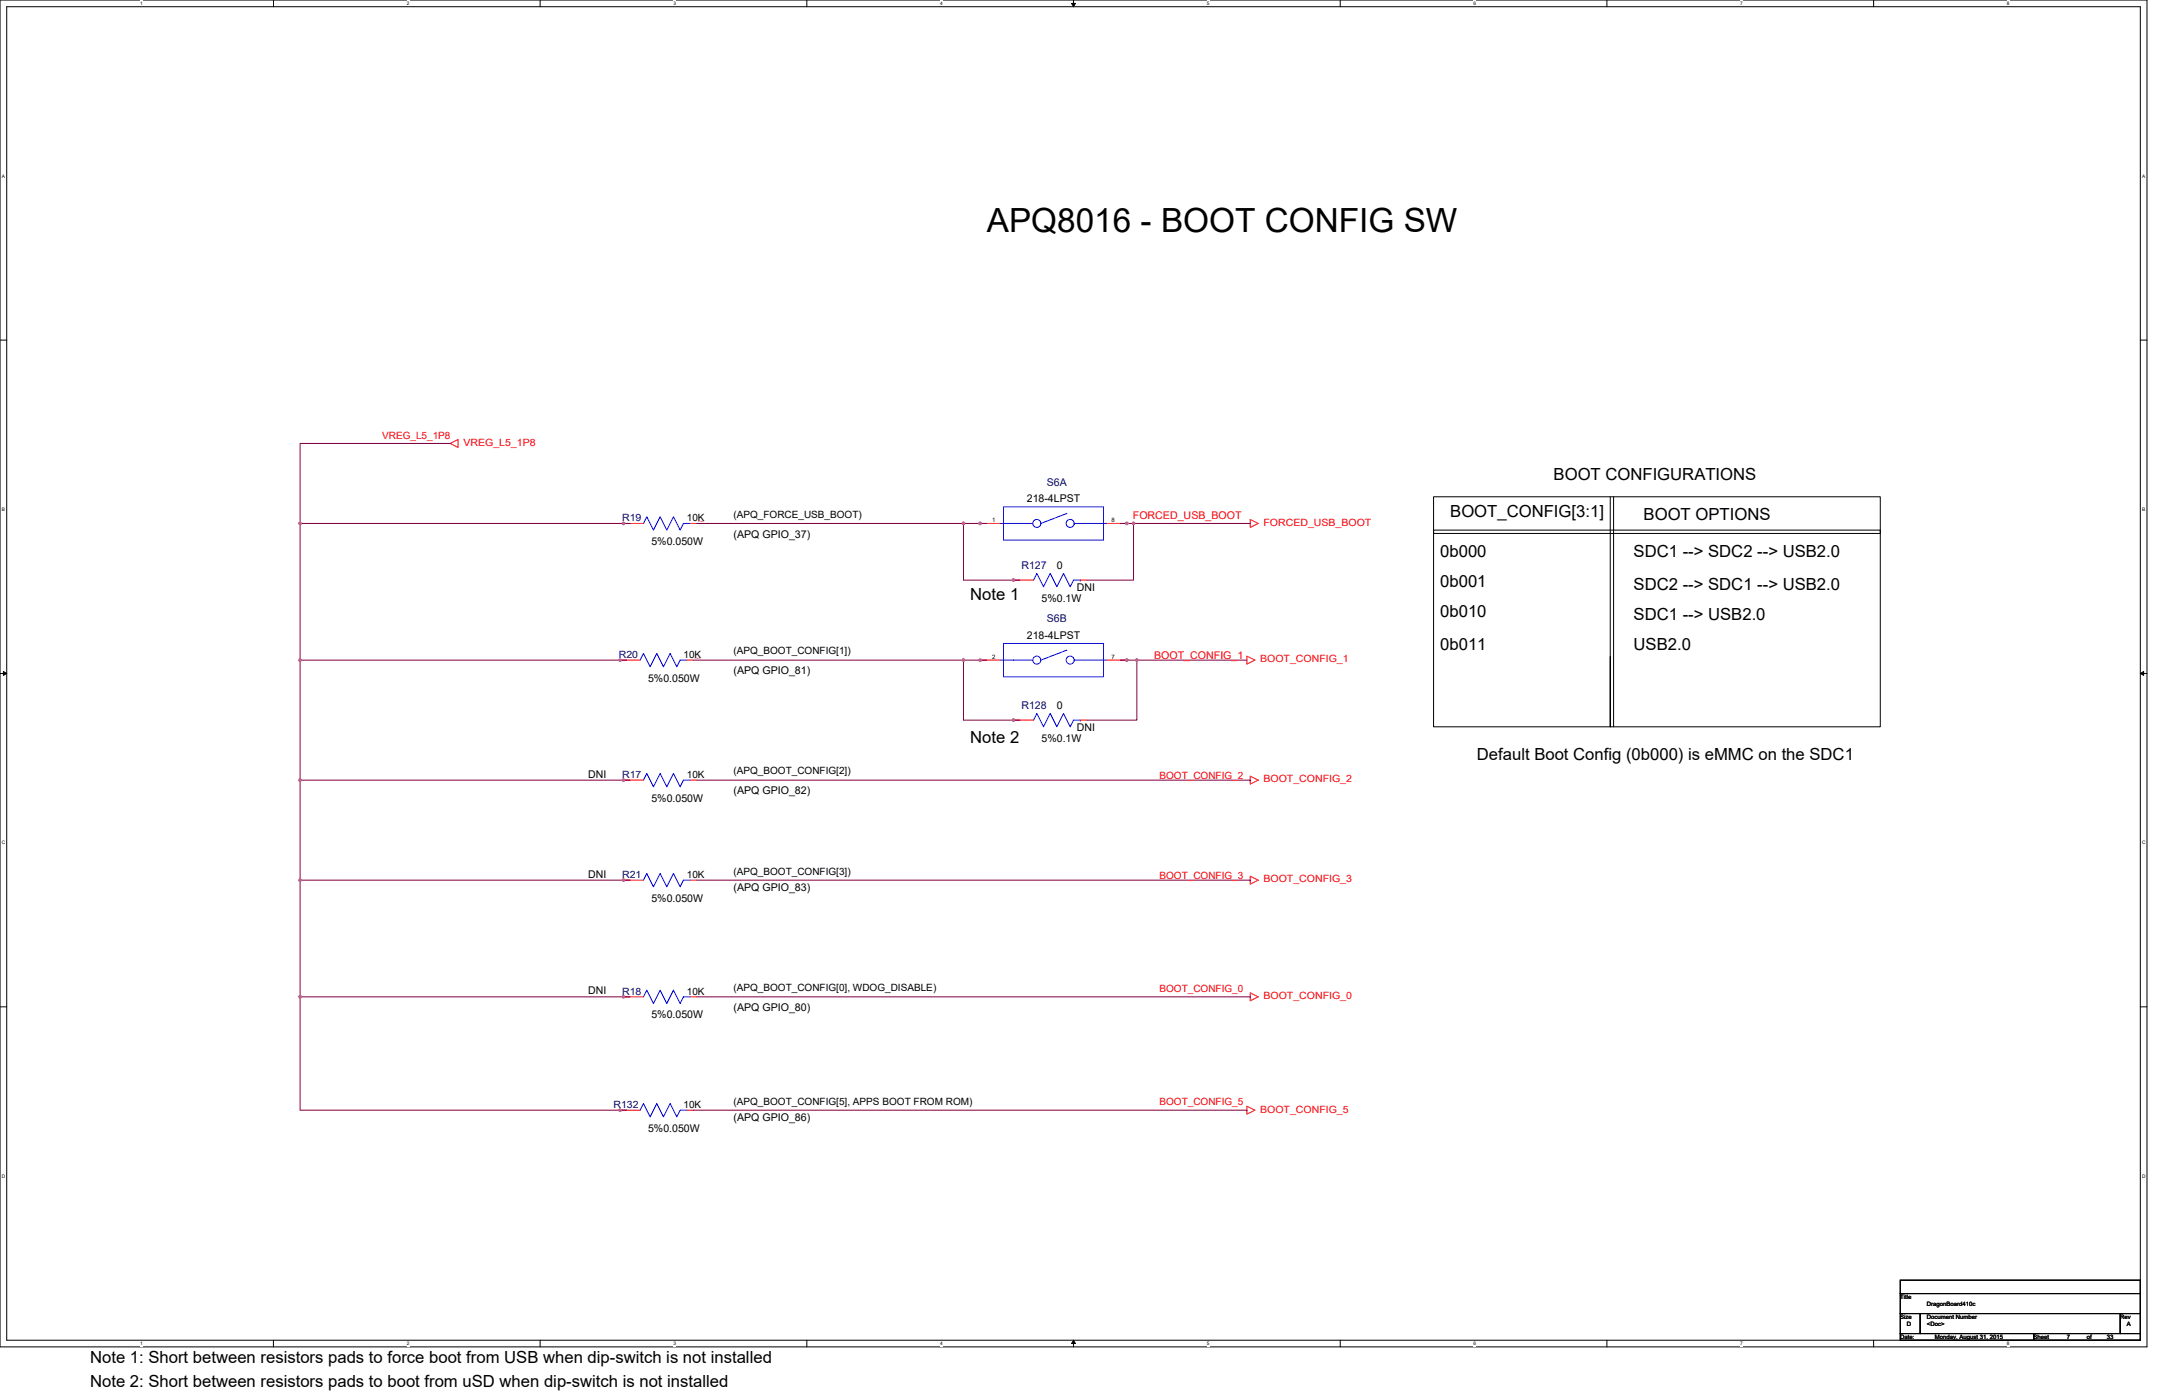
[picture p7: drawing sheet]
<svg xmlns="http://www.w3.org/2000/svg" width="864mm" height="559mm" viewBox="0 0 864 559" stroke-linecap="round" stroke-linejoin="round" font-family="sans-serif">
<path d="M0 0h858.8v538.8h-858.8zM2.7 2.7h853.4v533.4h-853.4z" fill="none" stroke="#000" stroke-width=".4"/>
<g fill="#fff">
<path d="M56 .3h1.1v2.1h-1.1z"/>
<path d="M56 536.4h1.1v2.1h-1.1z"/>
</g>
<path d="M109.4 0v2.7M109.4 536.1v2.7" fill="none" stroke="#000" stroke-width=".4"/>
<g fill="#fff">
<path d="M162.7 .3h1.1v2.1h-1.1z"/>
<path d="M162.7 536.4h1.1v2.1h-1.1z"/>
</g>
<path d="M216 0v2.7M216 536.1v2.7" fill="none" stroke="#000" stroke-width=".4"/>
<g fill="#fff">
<path d="M269.4 .3h1.1v2.1h-1.1z"/>
<path d="M269.4 536.4h1.1v2.1h-1.1z"/>
</g>
<path d="M322.7 0v2.7M322.7 536.1v2.7" fill="none" stroke="#000" stroke-width=".4"/>
<g fill="#fff">
<path d="M376.1 .3h1v2.1h-1z"/>
<path d="M376.1 536.4h1v2.1h-1z"/>
</g>
<path d="M429.4 0v2.7M429.4 536.1v2.7" fill="none" stroke="#000" stroke-width=".4"/>
<path d="M428.6 1.4h1.6l-.8 1.3zM429.4 536.1l.8 1.3h-1.6z" fill="#000" stroke="#000" stroke-width=".4"/>
<g fill="#fff">
<path d="M482.7 .3h1.1v2.1h-1.1z"/>
<path d="M482.7 536.4h1.1v2.1h-1.1z"/>
</g>
<path d="M536.1 0v2.7M536.1 536.1v2.7" fill="none" stroke="#000" stroke-width=".4"/>
<g fill="#fff">
<path d="M589.4 .3h1.1v2.1h-1.1z"/>
<path d="M589.4 536.4h1.1v2.1h-1.1z"/>
</g>
<path d="M642.8 0v2.7M642.8 536.1v2.7" fill="none" stroke="#000" stroke-width=".4"/>
<g fill="#fff">
<path d="M696.1 .3h1.1v2.1h-1.1z"/>
<path d="M696.1 536.4h1.1v2.1h-1.1z"/>
</g>
<path d="M749.4 0v2.7M749.4 536.1v2.7" fill="none" stroke="#000" stroke-width=".4"/>
<g fill="#fff">
<path d="M802.8 .3h1.1v2.1h-1.1z"/>
<path d="M802.8 536.4h1.1v2.1h-1.1z"/>
<path d="M.7 69.4h1.3v2.1h-1.3z"/>
<path d="M856.8 69.4h1.3v2.1h-1.3z"/>
<path d="M.7 202.7h1.3v2.2h-1.3z"/>
<path d="M856.8 202.7h1.3v2.2h-1.3z"/>
</g>
<path d="M0 136h2.7M856.1 136h2.7" fill="none" stroke="#000" stroke-width=".4"/>
<g fill="#fff">
<path d="M.7 336.1h1.4v2.1h-1.4z"/>
<path d="M856.8 336.1h1.4v2.1h-1.4z"/>
</g>
<path d="M0 269.4h2.7M1.4 268.6l1.3 .8-1.3 .8zM856.1 269.4h2.7M856.1 269.4l1.4-.8v1.6z" fill="none" stroke="#000" stroke-width=".4"/>
<path d="M1.4 268.6l1.3 .8-1.3 .8zM856.1 269.4l1.4-.8v1.6z" fill="#000"/>
<g fill="#fff">
<path d="M.7 469.4h1.4v2.2h-1.4z"/>
<path d="M856.8 469.4h1.4v2.2h-1.4z"/>
</g>
<g fill="none" stroke="#000" stroke-width=".4">
<path d="M573.4 198.7h178.7v92h-178.7zM644.1 198.7v92v-28M645.4 198.7v92M573.4 212h178.7v1.4h-178.7zM0 402.7h2.7M856.1 402.7h2.7M760.1 512.1h96v5.3h-96zM760.1 517.4h96v8h-96zM760.1 525.4h8v8h-8zM760.1 533.4h53.4v2.7h-53.4zM768.1 525.4h80v8h-80zM813.5 533.4h42.6v2.7h-42.6z"/>
<path d="M848.1 525.4h8v8h-8z"/>
</g>
<g fill="none" stroke="#f00" stroke-width=".4">
<path d="M180 177.4l3.2-1.6v3.2zM249.4 209.4h8M276.1 209.4h2.6M392.1 209.4h8M442.7 209.4h8M500.1 207.8l3.2 1.6-3.2 1.6zM405.4 232.1h8M432.1 232.1h2.6M248.1 264.1h8M274.7 264.1h2.7M392.1 264.1h8M442.7 264.1h8"/>
<path d="M498.8 262.4l3.1 1.7-3.1 1.6zM405.4 288.1h8M432.1 288.1h2.6M249.4 312.1h8M276.1 312.1h2.6M500.1 310.5l3.2 1.6-3.2 1.6zM249.4 352.1h8M276.1 352.1h2.6M500.1 350.5l3.2 1.6-3.2 1.6zM249.4 398.7h8M276.1 398.7h2.6M500.1 397.1l3.2 1.6-3.2 1.6z"/>
<path d="M248.1 444.1h8M274.7 444.1h2.7M498.8 442.5l3.1 1.6-3.1 1.6z"/>
</g>
<g fill="none" stroke="#00f" stroke-width=".4">
<path d="M257.4 209.4h.1M257.4 209.4l1.3-2.7 2.7 5.3 2.7-5.3 2.6 5.3 2.7-5.3 2.7 5.3 1.3-2.6h2.7M276.1 209.4h.1M400.1 209.4h12.8M401.4 202.7h40v13.3h-40zM426.7 205.4l-10.4 4M429.7 209.4h13M429.7 209.4h.1M413.4 232.1h.1M413.4 232.1l1.3-2.7 2.7 5.3 2.7-5.3 2.6 5.3 2.7-5.3 2.7 5.3 1.3-2.6h2.7M432.1 232.1h.1M401.4 257.4h40v13.3h-40z"/>
<path d="M256.1 264.1h.1M256.1 264.1l1.3-2.7 2.7 5.3 2.6-5.3 2.7 5.3 2.7-5.3 2.6 5.3 1.4-2.6h2.6M274.7 264.1h.1M400.1 264.1h12.8M426.7 260.1l-10.4 4M429.7 264.1h13M429.7 264.1h.1M413.4 288.1h.1M413.4 288.1l1.3-2.7 2.7 5.3 2.7-5.3 2.6 5.3 2.7-5.3 2.7 5.3 1.3-2.6h2.7M432.1 288.1h.1M257.4 312.1h.1M257.4 312.1l1.3-2.7 2.7 5.3 2.7-5.3 2.6 5.3 2.7-5.3 2.7 5.3 1.3-2.6h2.7"/>
<path d="M276.1 312.1h.1M257.4 352.1h.1M257.4 352.1l1.3-2.7 2.7 5.3 2.7-5.3 2.6 5.3 2.7-5.3 2.7 5.3 1.3-2.6h2.7M276.1 352.1h.1M257.4 398.7h.1M257.4 398.7l1.3-2.6 2.7 5.3 2.7-5.3 2.6 5.3 2.7-5.3 2.7 5.3 1.3-2.7h2.7M276.1 398.7h.1M256.1 444.1h.1M256.1 444.1l1.3-2.7 2.7 5.3 2.6-5.3 2.7 5.3 2.7-5.3 2.6 5.3 1.4-2.6h2.6M274.7 444.1h.1"/>
<circle cx="414.7" cy="209.4" r="1.6"/>
<circle cx="428.1" cy="209.4" r="1.6"/>
<circle cx="414.7" cy="264" r="1.6"/>
<circle cx="428.1" cy="264" r="1.6"/>
</g>
<g fill="none" stroke="#800040" stroke-width=".4">
<path d="M180 177.4h-60v86.7M120 209.4h132.1M278.7 209.4h106.7M385.4 209.4h9.3M385.4 209.4v22.7h22.7M448.1 209.4h5.3M453.4 209.4v22.7h-18.7M453.4 209.4h46.7M120 264.1v88M120 264.1h130.7M277.4 264.1h108M385.4 264.1v24h22.7"/>
<path d="M385.4 264.1h9.3M448.1 264.1h6.6M454.7 264.1v24h-20M454.7 264.1h44.1M120 312.1h132.1M278.7 312.1h221.4M500.1 312.1h.1M120 352.1h132.1M120 352.1v46.6M278.7 352.1h221.4M500.1 352.1h.1M120 398.7h132.1"/>
<path d="M120 398.7v45.4h130.7M278.7 398.7h221.4M500.1 398.7h.1M277.4 444.1h221.4M498.8 444.1h.1"/>
</g>
<g fill="#f0f" stroke="#f0f" stroke-width=".4">
<circle cx="454.7" cy="264" r=".52"/>
<circle cx="385.4" cy="264" r=".52"/>
<circle cx="405.4" cy="288" r=".52"/>
<circle cx="392.1" cy="264" r=".52"/>
<circle cx="385.4" cy="209.4" r=".52"/>
<circle cx="405.4" cy="232" r=".52"/>
<circle cx="453.4" cy="209.4" r=".52"/>
<circle cx="120" cy="352.1" r=".52"/>
<circle cx="249.4" cy="352.1" r=".52"/>
<circle cx="120" cy="312" r=".52"/>
<circle cx="120" cy="264" r=".52"/>
<circle cx="120" cy="209.4" r=".52"/>
<circle cx="249.4" cy="209.4" r=".52"/>
<circle cx="248" cy="264" r=".52"/>
<circle cx="249.4" cy="312" r=".52"/>
<circle cx="120" cy="398.7" r=".52"/>
<circle cx="249.4" cy="398.7" r=".52"/>
<circle cx="248" cy="444.1" r=".52"/>
<circle cx="450.7" cy="264" r=".52"/>
<circle cx="450.7" cy="209.4" r=".52"/>
<circle cx="392.1" cy="209.4" r=".52"/>
</g>
<text font-size="13.3" x="394.7" y="92.9">APQ8016 - BOOT CONFIG SW</text>
<g font-size="6.7">
<text x="621.4" y="191.9">BOOT CONFIGURATIONS</text>
<text x="580.1" y="206.6">BOOT_CONFIG[3:1]</text>
<text x="657.4" y="207.9">BOOT OPTIONS</text>
<text x="576.1" y="222.6">0b000</text>
<text x="653.4" y="222.6">SDC1 --&gt; SDC2 --&gt; USB2.0</text>
<text x="388.1" y="239.9">Note 1</text>
<text x="576.1" y="234.6">0b001</text>
<text x="653.4" y="235.9">SDC2 --&gt; SDC1 --&gt; USB2.0</text>
<text x="576.1" y="246.6">0b010</text>
<text x="653.4" y="247.9">SDC1 --&gt; USB2.0</text>
<text x="576.1" y="259.9">0b011</text>
<text x="653.4" y="259.9">USB2.0</text>
<text x="388.1" y="297.3">Note 2</text>
<text x="590.8" y="304">Default Boot Config (0b000) is eMMC on the SDC1</text>
<text x="36" y="545.3">Note 1: Short between resistors pads to force boot from USB when dip-switch is not installed</text>
<text x="36" y="554.7">Note 2: Short between resistors pads to boot from uSD when dip-switch is not installed</text>
</g>
<g font-size="4.3" fill="#000080">
<text x="418.7" y="194.2">S6A</text>
<text x="408.6" y="227.6">R127</text>
<text x="418.7" y="248.9">S6B</text>
<text x="408.6" y="283.6">R128</text>
</g>
<g font-size="4.3">
<text x="410.7" y="200.9">218-4LPST</text>
<text x="293.4" y="215.1">(APQ GPIO_37)</text>
<text x="260.6" y="218">5%0.050W</text>
<text x="422.7" y="227.6">0</text>
<text x="430.7" y="236.4">DNI</text>
<text x="416.6" y="240.7">5%0.1W</text>
<text x="410.7" y="255.6">218-4LPST</text>
<text x="293.4" y="269.7">(APQ GPIO_81)</text>
<text x="259.2" y="272.7">5%0.050W</text>
<text x="422.7" y="283.6">0</text>
<text x="430.7" y="292.4">DNI</text>
<text x="416.6" y="296.7">5%0.1W</text>
<text x="235.2" y="311.1">DNI</text>
<text x="293.4" y="317.7">(APQ GPIO_82)</text>
<text x="260.6" y="320.7">5%0.050W</text>
<text x="235.2" y="351.1">DNI</text>
<text x="293.4" y="356.4">(APQ GPIO_83)</text>
<text x="260.6" y="360.7">5%0.050W</text>
<text x="235.2" y="397.7">DNI</text>
<text x="260.6" y="407.4">5%0.050W</text>
<text x="293.4" y="404.4">(APQ GPIO_80)</text>
<text x="293.4" y="448.4">(APQ GPIO_86)</text>
<text x="259.2" y="452.7">5%0.050W</text>
</g>
<g font-size="4.3" fill="#f00">
<text x="453.1" y="207.4">FORCED_USB_BOOT</text>
<text x="461.7" y="263.4">BOOT_CONFIG_1</text>
</g>
<g font-size="4" fill="#f00">
<text x="152.8" y="175.4">VREG_L5_1P8</text>
<text x="185.4" y="178.3">VREG_L5_1P8</text>
<text x="505.4" y="210.3">FORCED_USB_BOOT</text>
<text x="504.1" y="265">BOOT_CONFIG_1</text>
<text x="463.8" y="311.4">BOOT_CONFIG_2</text>
<text x="505.4" y="313">BOOT_CONFIG_2</text>
<text x="463.8" y="351.4">BOOT_CONFIG_3</text>
<text x="505.4" y="353">BOOT_CONFIG_3</text>
<text x="463.8" y="396.8">BOOT_CONFIG_0</text>
<text x="505.4" y="399.7">BOOT_CONFIG_0</text>
<text x="463.8" y="442.1">BOOT_CONFIG_5</text>
<text x="504.1" y="445">BOOT_CONFIG_5</text>
</g>
<g font-size="4" fill="#000080">
<text x="248.9" y="208.4">R19</text>
<text x="247.5" y="263.1">R20</text>
<text x="248.9" y="311.1">R17</text>
<text x="248.9" y="351.1">R21</text>
<text x="248.9" y="397.8">R18</text>
<text x="245.4" y="443.1">R132</text>
</g>
<g font-size="4">
<text x="274.7" y="208.4">10K</text>
<text x="293.4" y="207.1">(APQ_FORCE_USB_BOOT)</text>
<text x="273.4" y="263.1">10K</text>
<text x="293.4" y="261.8">(APQ_BOOT_CONFIG[1])</text>
<text x="274.7" y="311.1">10K</text>
<text x="293.4" y="309.8">(APQ_BOOT_CONFIG[2])</text>
<text x="274.7" y="351.1">10K</text>
<text x="293.4" y="349.8">(APQ_BOOT_CONFIG[3])</text>
<text x="274.7" y="397.8">10K</text>
<text x="293.4" y="396.5">(APQ_BOOT_CONFIG[0], WDOG_DISABLE)</text>
<text x="273.4" y="443.1">10K</text>
<text x="293.4" y="441.8">(APQ_BOOT_CONFIG[5], APPS BOOT FROM ROM)</text>
</g>
<g font-size="2.4">
<text x="396.9" y="208.8">1</text>
<text x="444.6" y="208.8">8</text>
<text x="396.9" y="263.5">2</text>
<text x="444.6" y="263.5">7</text>
<text x="760.1" y="519.6">Title</text>
<text x="760.1" y="527.6">Size</text>
<text x="770.8" y="527.6">Document Number</text>
<text x="770.8" y="522.2">DragonBoard410c</text>
<text x="848.1" y="527.6">Rev</text>
<text x="762.8" y="530.2">D</text>
<text x="770.8" y="530.2">&lt;Doc&gt;</text>
<text x="850.8" y="530.2">A</text>
<text x="760.1" y="535.6">Date:</text>
<text x="774" y="535.6">Monday, August 31, 2015</text>
<text x="813.5" y="535.6">Sheet</text>
<text x="826.8" y="535.6">7</text>
<text x="834.8" y="535.6">of</text>
<text x="842.8" y="535.6">33</text>
</g>
<g font-size="1.9">
<text x="56" y="2">1</text>
<text x="162.7" y="2">2</text>
<text x="269.4" y="2">3</text>
<text x="376.1" y="2">4</text>
<text x="482.7" y="2">5</text>
<text x="589.4" y="2">6</text>
<text x="696.1" y="2">7</text>
<text x="802.8" y="2">8</text>
<text x=".7" y="71.1">A</text>
<text x="856.8" y="71.1">A</text>
<text x=".7" y="204.4">B</text>
<text x="856.8" y="204.4">B</text>
<text x=".7" y="337.8">C</text>
<text x="856.8" y="337.8">C</text>
<text x=".7" y="471.1">D</text>
<text x="856.8" y="471.1">D</text>
<text x="56" y="538.1">1</text>
<text x="162.7" y="538.1">2</text>
<text x="269.4" y="538.1">3</text>
<text x="376.1" y="538.1">4</text>
<text x="482.7" y="538.1">5</text>
<text x="589.4" y="538.1">6</text>
<text x="696.1" y="538.1">7</text>
<text x="802.8" y="538.1">8</text>
</g>
<g font-size=".7" fill="#f00">
<text x="279.3" y="208.9">$7N322</text>
<text x="277.9" y="263.5">$7N327</text>
</g>
</svg>
